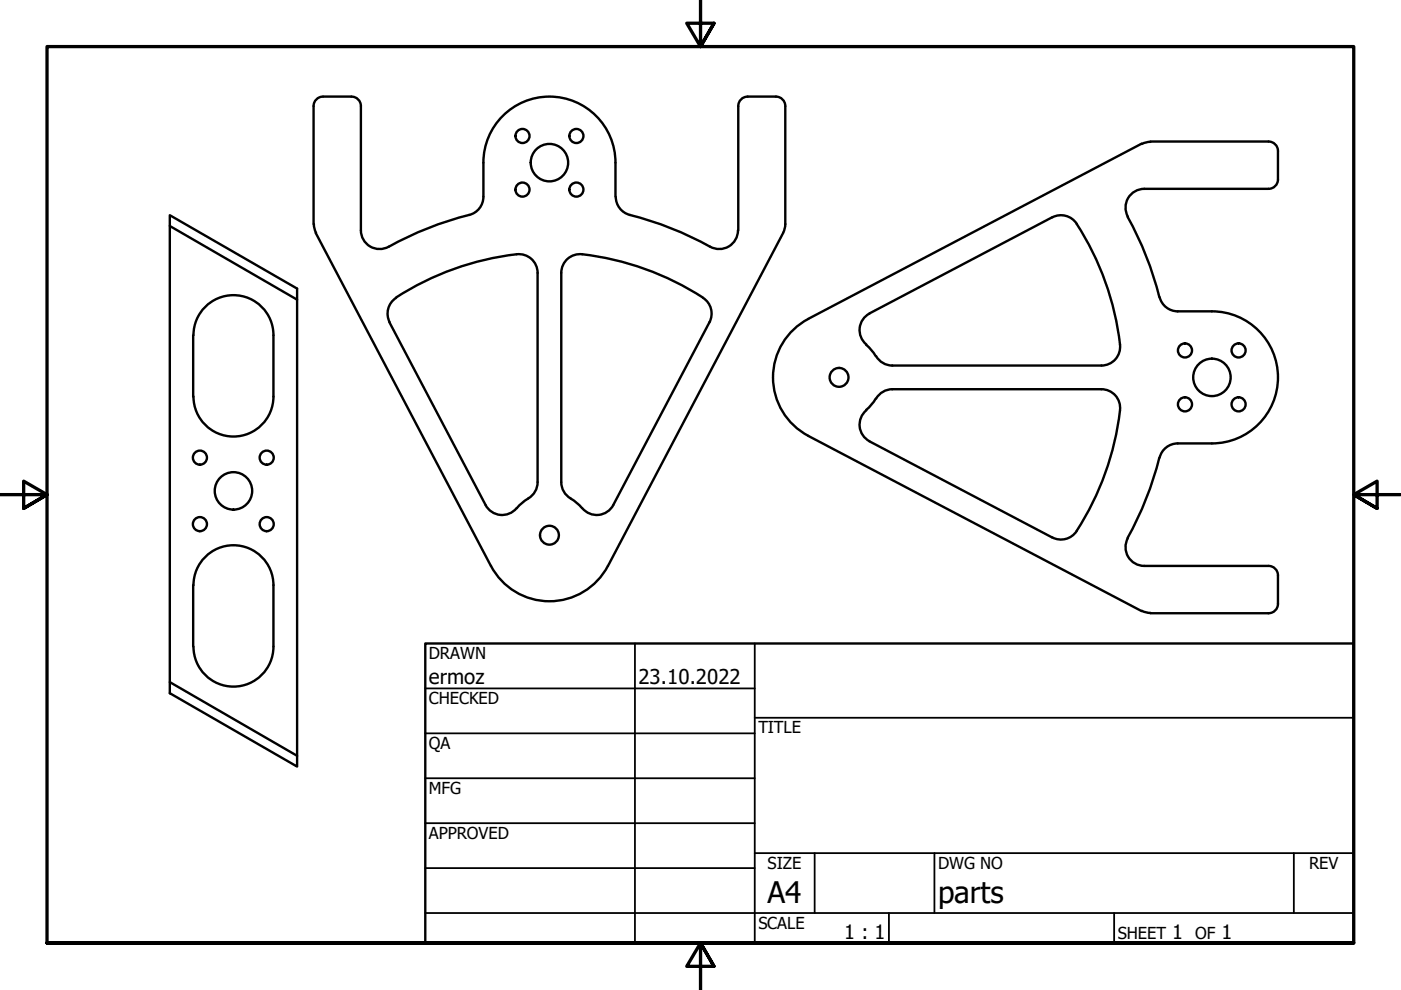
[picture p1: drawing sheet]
<svg xmlns="http://www.w3.org/2000/svg" width="297mm" height="210mm" viewBox="0 0 297 210" stroke-linecap="round" stroke-linejoin="round" font-family="sans-serif">
<!-- layer: Visible (ANSI) -->
<g fill="none" stroke="#000" stroke-width=".51">
<path d="M66.5 22.5v25M68.5 20.5a2 2 0 0 0-2 2M68.5 20.5h6M74.5 20.5a2 2 0 0 1 2 2M76.5 22.5v26.4M156.5 22.5v26.4M158.5 20.5h6M158.5 20.5a2 2 0 0 0-2 2M164.5 20.5a2 2 0 0 1 2 2M166.5 22.5v25M242.1 30.5l-70.7 37.1M243.9 30h25.1a2 2 0 0 1 2 2v6"/>
<path d="M243.9 30.1l-1.1 .1-.7 .3M271 38a2 2 0 0 1-2 2h-26.4M36 47.9v96.7M66.5 47.5l.2 1.1 .3 .7M66.9 49.4l37.2 70.6a14 14 0 0 0 24.8 0l37.2-70.6M109.5 53.9a60 60 0 0 0-25.5 9.2M109.6 53.9a4 4 0 0 1 4.4 4M114 57.9v44.3M119 57.9v44.3M119 57.9a4 4 0 0 1 4.5-4 60 60 0 0 1 25.5 9.2M130.5 41.7v-7.2a14 14 0 0 0-14-14 14 14 0 0 0-14 14v7.2a4 4 0 0 1-3 3.9 73.8 73.8 0 0 0-17.6 7 4 4 0 0 1-5.4-3.8M130.6 41.7a4 4 0 0 0 3 3.9"/>
<path d="M133.5 45.6a70 70 0 0 1 17.1 6.7M156.5 48.8a4 4 0 0 1-5.9 3.5M166.5 47.5l-.1 .8-.4 1M228.3 47.5a60 60 0 0 1 9.2 25.6M228.3 47.4a4 4 0 0 0-5.2-1.3l-38.8 20.4a4 4 0 0 0-.6 6.5M239.1 46a70 70 0 0 1 6.7 17M242.6 40a4 4 0 0 0-3.5 5.9M41 71.1v13M41 71.1a8.5 8.5 0 0 1 8.5-8.5 8.5 8.5 0 0 1 8.5 8.5v13M63 63.5v-2.3l-27-15.6v2.3l27 15.6v96.7M82.5 68.3l20.4 38.7M84 63.2a4 4 0 0 0-1.4 5.1"/>
<path d="M149.1 63.2a4 4 0 0 1 1.3 5.1l-20.4 38.7M171.4 67.6a14 14 0 0 0 0 24.8M183.6 73.1l1.2 1.1 .9 1.3M237.5 73.1a4 4 0 0 1-3.9 4.4h-44.4a4 4 0 0 1-3.4-2M245.9 63a4 4 0 0 0 3.8 3h7.2M257 66a14 14 0 0 1 14 14 14 14 0 0 1-14 14M41 84.1a8.5 8.5 0 0 0 8.5 8.5 8.5 8.5 0 0 0 8.5-8.5M171.4 92.4l70.7 37.2M185.7 84.5l-.9 1.3-1.2 1.1M185.8 84.5a4 4 0 0 1 3.4-2h44.4a4 4 0 0 1 3.9 4.5M237.5 87a59.2 59.2 0 0 1-9.7 26.2 4 4 0 0 1-4.7 .7l-38.8-20.3a4 4 0 0 1-.6-6.6M245.8 97.1a70 70 0 0 1-6.7 17"/>
<path d="M256.9 94h-7.2a4 4 0 0 0-3.8 3M102.9 107.1a4 4 0 0 0 6.6 .7M114 102.2a4.5 4.5 0 0 1-2.9 4.1l-1.5 1.4M119 102.2a4 4 0 0 0 2 3.5M121 105.7l1.3 .9 1.1 1.1M130 107.1a4 4 0 0 1-6.5 .7M239.1 114.1a4 4 0 0 0 3.5 5.9M242.6 120h26.4a2 2 0 0 1 2 2M41 124.1v13M41 137.1a8.5 8.5 0 0 0 8.5 8.5 8.5 8.5 0 0 0 8.5-8.5M41 124.1a8.5 8.5 0 0 1 8.5-8.5 8.5 8.5 0 0 1 8.5 8.5M58 124.1v13"/>
<path d="M242.1 129.5l1.1 .4 .7 .1M271 122v6a2 2 0 0 1-2 2h-25.1M36 144.6l27 15.6v2.3l-27-15.5z"/>
<circle cx="110.8" cy="28.8" r="1.49"/>
<circle cx="116.5" cy="34.5" r="4"/>
<circle cx="122.2" cy="28.8" r="1.49"/>
<circle cx="110.8" cy="40.2" r="1.49"/>
<circle cx="122.2" cy="40.2" r="1.49"/>
<circle cx="251.2" cy="74.3" r="1.49"/>
<circle cx="262.6" cy="74.3" r="1.49"/>
<circle cx="42.4" cy="97" r="1.49"/>
<circle cx="56.5" cy="97" r="1.49"/>
<circle cx="177.9" cy="80" r="2"/>
<circle cx="251.2" cy="85.7" r="1.49"/>
<circle cx="257" cy="80" r="4"/>
<circle cx="262.6" cy="85.7" r="1.49"/>
<circle cx="42.4" cy="111.1" r="1.49"/>
<circle cx="49.5" cy="104.1" r="4"/>
<circle cx="56.5" cy="111.1" r="1.49"/>
<circle cx="116.5" cy="113.5" r="2"/>
</g>
<!-- layer: Border (ANSI) -->
<path d="M148.5 -.1v10l-2.9-5h5.8l-2.9 5 2.9-5M0 104.9h10l-5-2.9v5.8l5-2.9-5 2.9M297 104.9h-10l5-2.9v5.8l-5-2.9 5 2.9M10 199.9v-190h277v190h-277h277M151.4 204.9l-2.9-5 2.9 5h-5.8l2.9-5v10" fill="none" stroke="#000" stroke-width=".7"/>
<!-- layer: Title (ANSI) -->
<g fill="none" stroke="#000" stroke-width=".38">
<path d="M134.6 136.4v63.5M160 136.4v63.5M90.2 146h69.8M90.2 155.5h69.8M160 152.2h127M90.2 165h69.8M90.2 174.5h69.8M90.2 193.6h196.8M90.2 184.1h69.8M160 180.9h127M172.7 180.9v12.7M188.5 193.6v6.3"/>
<path d="M198.1 180.9v12.7M236.2 193.6v6.3M274.3 180.9v12.7"/>
</g>
<path d="M90.2 136.4h196.8v63.5h-196.8z" fill="none" stroke="#000" stroke-width=".51"/>
<g font-size="6.3">
<text x="162.8" y="191.4">A4</text>
<text x="198.9" y="191.6">parts</text>
</g>
<g font-size="4.3">
<text x="90.9" y="145.1">ermoz</text>
<text x="135.4" y="145.1">23.10.2022</text>
</g>
<g font-size="4.2">
<text x="179" y="199.2">1 : 1</text>
<text x="248.5" y="199.1">1</text>
<text x="259" y="199.1">1</text>
</g>
<g font-size="3.5">
<text x="90.9" y="139.7">DRAWN</text>
<text x="90.9" y="149.3">CHECKED</text>
<text x="160.8" y="155.5">TITLE</text>
<text x="90.9" y="158.8">QA</text>
<text x="90.9" y="168.3">MFG</text>
<text x="90.9" y="177.8">APPROVED</text>
<text x="162.8" y="184.2">SIZE</text>
<text x="198.9" y="184.2">DWG NO</text>
<text x="277.6" y="184.2">REV</text>
<text x="160.8" y="196.9">SCALE</text>
<text x="237" y="199.1">SHEET</text>
<text x="253.4" y="199.1">OF</text>
</g>
</svg>
